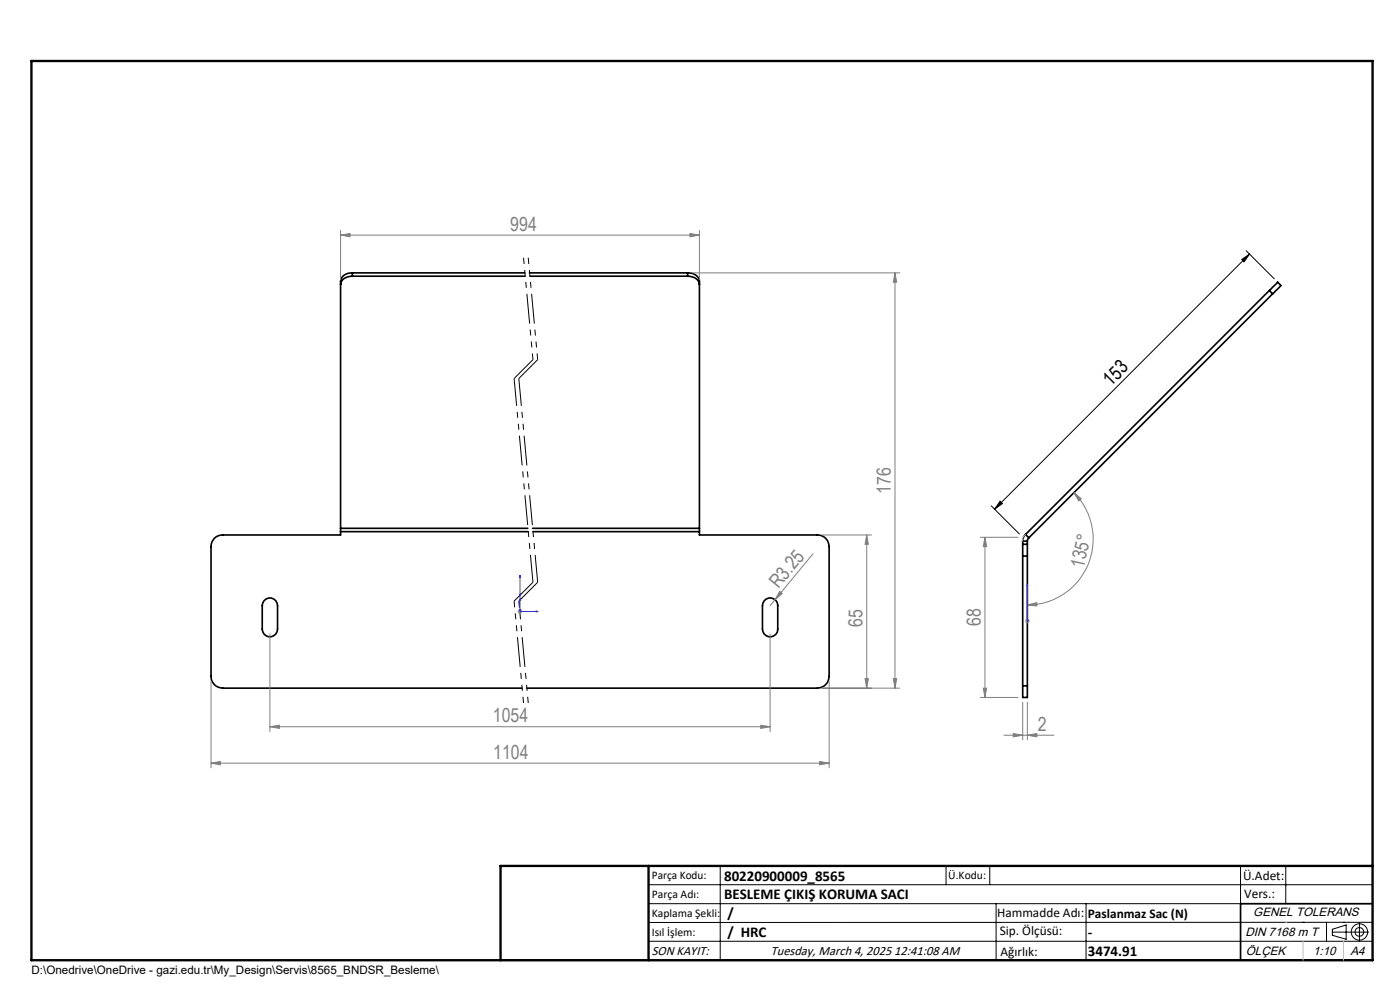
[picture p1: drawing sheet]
<svg xmlns="http://www.w3.org/2000/svg" width="297mm" height="210mm" viewBox="0 0 297 210" stroke-linecap="round" stroke-linejoin="round" font-family="sans-serif">
<g fill="none" stroke="#000" stroke-width=".35">
<path d="M74.8 58.6a2.2 2.2 0 0 0-2.6 1.8M74.8 57.9a2.2 2.2 0 0 0-2.6 1.7v52.5M74.8 58.6h36.6M74.8 57.9h36.5M74.8 57.9v.7M112.3 57.9h33.6M112.4 58.6h33.5M145.9 58.6a2.2 2.2 0 0 1 2.5 1.8M145.9 57.9a2.2 2.2 0 0 1 2.5 1.7v52.5M145.9 57.9v.7M269.3 61.6l1.7-1.7 .7 .7-1.7 1.7M269.3 61.6l-51.7 51.8"/>
<path d="M269.3 61.6l.7 .7M270 62.3l-51.7 51.8M72.2 112.1v.7M72.2 112.8v.7h-24.9a2.41 2.41 0 0 0-2.5 2.4v27.6a2.47 2.47 0 0 0 2.5 2.5h63.4M72.2 112.1h39.8M72.2 112.8h39.8M113 112.1h35.4M113.1 112.8h35.3M148.4 112.1v.7M148.4 112.8v.7h25a2.47 2.47 0 0 1 2.5 2.4v27.6a2.53 2.53 0 0 1-2.5 2.5h-61.6M217 115.5v2.5M217 115.5h.9"/>
<path d="M217 118h.9M217 114.8v.7M217 118v27.5M217 114.8h.9M217.6 113.4a1.78 1.78 0 0 0-.6 1.4M217.6 113.4l.7 .7M217.9 115.5v2.5M217.9 114.8v.7M217.9 118v27.5M218.3 114.1l-.4 .7M56 127.4a1.61 1.61 0 0 1 1.8-.5 1.61 1.61 0 0 1 1.1 1.6v4.9a1.62 1.62 0 0 1-1.6 1.7 1.62 1.62 0 0 1-1.7-1.7v-4.9zM162.1 127.4a1.61 1.61 0 0 1 1.8-.5 1.61 1.61 0 0 1 1.1 1.6v4.9a1.62 1.62 0 0 1-1.6 1.7 1.62 1.62 0 0 1-1.7-1.7v-4.9z"/>
<path d="M217 145.5v2.4h.9v-2.4M217 145.5h.9M291.2 191.7h-28v12M106.2 203.7h185"/>
</g>
<g fill="none" stroke="#000" stroke-width=".21">
<path d="M263.4 55.1l1.7-1.2-1.2 1.7zM264.4 53.2l5.9 6M265.1 53.9l-54.1 54.1M210.3 107.3l6 6M212.2 106.3l.5 .5-1.7 1.2zM137.6 187.7h153.6M137.6 191.7h153.6M137.6 199.7h153.6M152.8 183.7v20M200.7 183.7v4M210 183.7v4M211.3 191.7v12"/>
<path d="M230.4 191.7v12M263.2 183.7v20M272.8 183.7v8M276.4 195.6h.1M281.4 195.6v4.1M282.6 197.7h7.8M282.6 197.1l3-.9v3l-3-.8zM285 195.6h.1M288.4 195.8v3.8M291.2 195.6l-153.6 .1"/>
<circle cx="288.4" cy="197.7" r="1.74"/>
<circle cx="288.4" cy="197.7" r=".93"/>
</g>
<g fill="none" stroke="#808080" stroke-width=".21">
<path d="M72.2 49.9l2.1-.4v.7zM72.2 48.9v10.4M72.2 49.9h76.2M146.4 49.5l2 .4-2 .3zM146.9 57.9h44M148.4 48.9v10.4M189.9 57.9l.3 2h-.7zM189.9 57.9v88.1M172.5 117.5l-8.1 9.7M174.4 113.5h10.5M183.9 113.5l.3 2h-.7zM183.9 113.5v32.5"/>
<path d="M208 114h8M209 114l.3 1.9h-.7zM209 114v33.9M227.8 104.5l1.6 1.3-.6 .4zM227.8 104.5a13.9 13.9 0 0 1 3.1 15.2 13.9 13.9 0 0 1-13 8.6M57.3 134.5v20.7M109.8 129.7h1M110 129.4l.7 .7M110.3 129.2v1M110.7 129.4l-.7 .7M163.4 134.5v20.7M164.4 127.2l-1 1.3"/>
<path d="M165.4 125.4l.5 .5-1.5 1.3zM217.5 131.7h.9M217.6 131.4l.7 .7M217.9 128.3l2-.5 .1 .7zM217.9 131.2v1M218.3 131.4l-.7 .7M44.8 144.5v18.4M57.3 154.2l2-.4v.7zM57.3 154.2h106.1M161.4 153.8l2 .4-2 .3zM174.4 146h16.5M175.9 144.5v18.4"/>
<path d="M183.5 144h.7l-.3 2zM189.5 144h.7l-.3 2zM208 147.9h8M208.6 146h.7l-.3 1.9zM213 156h10.6M214.9 155.6l2.1 .4-2.1 .3zM217 149v7.9M217.9 156l2.1-.4v.7zM217.9 149v7.9M44.8 161.9l1.9-.4v.7zM44.8 161.9h131.1M173.9 161.5l2 .4-2 .3z"/>
</g>
<path d="M110.3 122l.1 .4h-.2zM110.3 122v7.7h3.9M113.8 129.6l.4 .1-.4 .1zM217.9 131.6v.2zM217.9 124v.4v-.4M217.9 131.7h.1M217.9 124v7.7" fill="none" stroke="#00f" stroke-width=".21"/>
<path d="M111.1 54.7l2 21.6M112.1 54.7l2 21.6M109.1 127.5l2 21.6M110.1 127.5l2 21.6" fill="none" stroke="#000" stroke-width=".21" stroke-dasharray="6.3 1.3 1.3 1.3 1.3 1.3" stroke-dashoffset="5" stroke-linecap="butt"/>
<path d="M113.1 76.3l-4 4M114.1 76.3l-4 4M113.1 123.5l-4 4M114.1 123.5l-4 4" fill="none" stroke="#000" stroke-width=".21" stroke-dasharray="6.3 1.3 1.3 1.3 1.3 1.3" stroke-linecap="butt"/>
<path d="M109.1 80.3l4 43.2M110.1 80.3l4 43.2" fill="none" stroke="#000" stroke-width=".21" stroke-dasharray="6.3 1.3 1.3 1.3 1.3 1.3" stroke-dashoffset=".5" stroke-linecap="butt"/>
<path d="M6.7 12.9h284.5v190.8h-284.5zM137.6 183.7v20M291.2 183.7h-185v20" fill="none" stroke="#000" stroke-width=".5"/>
<path d="M217.6 113.4l-.6 .6v.8M272.8 195.6h.1M276.4 199.7v4M285 199.7v4" fill="none" stroke="#c0c0c0" stroke-width=".21"/>
<path d="M212.2 106.3l.5 .5-1.7 1.2zM263.4 55.1l1.7-1.2-1.2 1.7z" fill="#000"/>
<path d="M208.6 146h.7l-.3 1.9zM209 114l.3 1.9h-.7z" fill="#808080"/>
<g fill="#00f">
<path d="M113.8 129.6l.4 .1-.4 .1zM110.3 122l.1 .4h-.2z"/>
<path d="M217.9 131.6v.2zM217.9 124v.4z"/>
</g>
<g fill="#808080">
<path d="M165.4 125.4l.5 .5-1.5 1.3z"/>
<path d="M44.8 161.9l1.9-.4v.7zM173.9 161.5l2 .4-2 .3zM57.3 154.2l2-.4v.7zM161.4 153.8l2 .4-2 .3z"/>
<path d="M217.9 156l2.1-.4v.7zM214.9 155.6l2.1 .4-2.1 .3z"/>
<path d="M217.9 128.3l2-.5 .1 .7zM227.8 104.5l1.6 1.3-.6 .4z"/>
<path d="M183.5 144h.7l-.3 2zM183.9 113.5l.3 2h-.7zM189.5 144h.7l-.3 2zM189.9 57.9l.3 2h-.7z"/>
<path d="M72.2 49.9l2.1-.4v.7zM146.4 49.5l2 .4-2 .3z"/>
</g>
<g font-size="4.1" fill="#808080">
<text x="108.3" y="48.9">994</text>
<text x="189" y="104.7" transform="rotate(-90 189 104.7)">176</text>
<text x="165.1" y="125" transform="rotate(-50 165.1 125)">R3.25</text>
<text x="229.9" y="120.7" transform="rotate(-78 229.9 120.7)">135°</text>
<text x="183" y="132.9" transform="rotate(-90 183 132.9)">65</text>
<text x="208" y="132.8" transform="rotate(-90 208 132.8)">68</text>
<text x="104.6" y="153.2">1054</text>
<text x="220.1" y="155">2</text>
<text x="104.6" y="160.9">1104</text>
</g>
<text font-size="4.1" x="235.6" y="82" transform="rotate(-45 235.6 82)">153</text>
<g font-size="3.2">
<text x="153.6" y="190.8">BESLEME ÇIKIŞ KORUMA SACI</text>
<text x="153.6" y="186.8">80220900009_8565</text>
<text x="154.3" y="194.8">/</text>
<text x="154.3" y="198.8">/ HRC</text>
<text x="230.8" y="198.7">-</text>
<text x="230.8" y="202.8">3474.91</text>
</g>
<g font-size="2.8">
<text x="263.7" y="186.7">Ü.Adet:</text>
<text x="263.9" y="190.5">Vers.:</text>
<text x="211.5" y="194.5">Hammadde Adı:</text>
<text x="230.8" y="194.7">Paslanmaz Sac (N)</text>
<text x="138.3" y="202.6">SON KAYIT:</text>
<text x="163.5" y="202.6">Tuesday, March 4, 2025 12:41:08 AM</text>
<text x="212.1" y="198.4">Sip. Ölçüsü:</text>
<text x="212.2" y="202.7">Ağırlık:</text>
</g>
<g font-size="2.6">
<text x="265.9" y="194.4">GENEL TOLERANS</text>
<text x="264.2" y="198.5">DIN 7168 m T</text>
<text x="264.3" y="202.6">ÖLÇEK</text>
<text x="278.5" y="202.6">1:10</text>
<text x="286.5" y="202.6">A4</text>
</g>
<g font-size="2.5">
<text x="138.3" y="186.4">Parça Kodu:</text>
<text x="138.3" y="190.5">Parça Adı:</text>
<text x="201.2" y="186.5">Ü.Kodu:</text>
<text x="138.3" y="194.5">Kaplama Şekli:</text>
<text x="138.3" y="198.6">Isıl İşlem:</text>
<text x="6.7" y="206.7">D:\Onedrive\OneDrive - gazi.edu.tr\My_Design\Servis\8565_BNDSR_Besleme\</text>
</g>
</svg>
